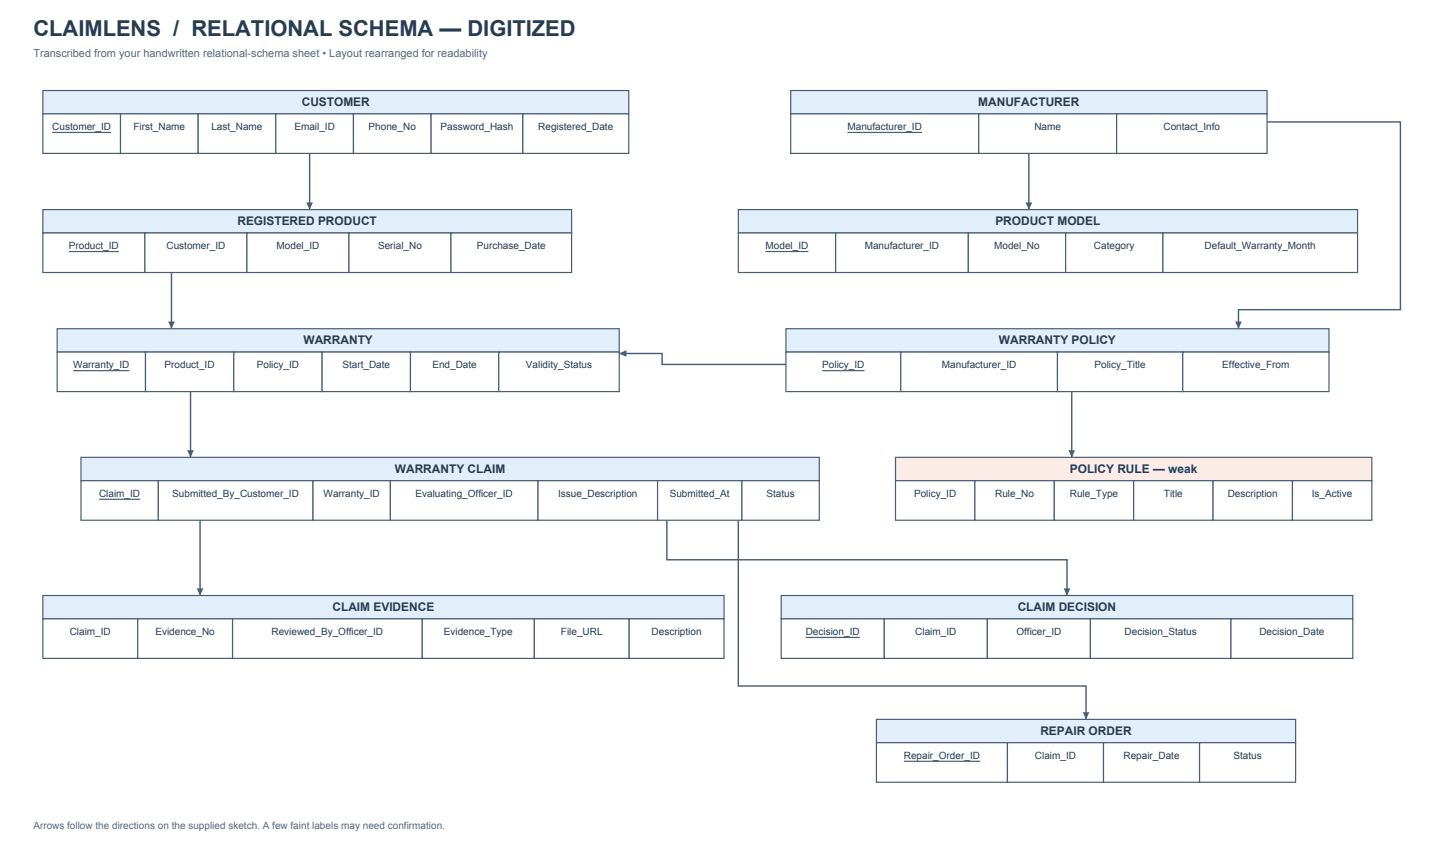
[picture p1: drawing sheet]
<svg xmlns="http://www.w3.org/2000/svg" width="1058mm" height="628mm" viewBox="0 0 1058 628" stroke-linecap="round" stroke-linejoin="round" font-family="sans-serif">
<path d="M229 114v41" fill="none" stroke="#465e76" stroke-width="1.1" stroke-linecap="butt"/>
<path d="M227 150h5l-3 5z" fill="#465e76"/>
<path d="M762 114v41" fill="none" stroke="#465e76" stroke-width="1.1" stroke-linecap="butt"/>
<path d="M760 150h4l-2 5z" fill="#465e76"/>
<path d="M938 90h99v139h-120v14" fill="none" stroke="#465e76" stroke-width="1.1" stroke-linecap="butt"/>
<path d="M915 238h5l-3 5z" fill="#465e76"/>
<path d="M127 202v41" fill="none" stroke="#465e76" stroke-width="1.1" stroke-linecap="butt"/>
<path d="M125 238h4l-2 5z" fill="#465e76"/>
<path d="M459 262h31v8h92" fill="none" stroke="#465e76" stroke-width="1.1" stroke-linecap="butt"/>
<path d="M459 262l5-3v5z" fill="#465e76"/>
<path d="M794 290v49" fill="none" stroke="#465e76" stroke-width="1.1" stroke-linecap="butt"/>
<path d="M791 333h5l-2 6z" fill="#465e76"/>
<path d="M141 290v49" fill="none" stroke="#465e76" stroke-width="1.1" stroke-linecap="butt"/>
<path d="M139 333h5l-3 6z" fill="#465e76"/>
<path d="M148 385v56" fill="none" stroke="#465e76" stroke-width="1.1" stroke-linecap="butt"/>
<path d="M146 436h5l-3 5z" fill="#465e76"/>
<path d="M494 385v30h296v26" fill="none" stroke="#465e76" stroke-width="1.1" stroke-linecap="butt"/>
<path d="M788 436h5l-3 5z" fill="#465e76"/>
<path d="M547 385v123h257v25" fill="none" stroke="#465e76" stroke-width="1.1" stroke-linecap="butt"/>
<path d="M802 527h5l-3 6z" fill="#465e76"/>
<path d="M32 67h434v17h-434z" fill-rule="evenodd" fill="#e2effb" stroke="#465e76" stroke-width=".88" stroke-linecap="butt"/>
<path d="M32 84h57v30h-57z" fill-rule="evenodd" fill="#fff" stroke="#465e76" stroke-width=".88" stroke-linecap="butt"/>
<path d="M39 98h43" fill="none" stroke="#465e76" stroke-width=".88" stroke-linecap="butt"/>
<g fill="#fff" stroke="#465e76" stroke-width=".88" stroke-linecap="butt">
<path d="M89 84h58v30h-58z" fill-rule="evenodd"/>
<path d="M147 84h57v30h-57z" fill-rule="evenodd"/>
<path d="M204 84h58v30h-58z" fill-rule="evenodd"/>
<path d="M262 84h57v30h-57z" fill-rule="evenodd"/>
<path d="M319 84h68v30h-68z" fill-rule="evenodd"/>
<path d="M387 84h79v30h-79z" fill-rule="evenodd"/>
</g>
<path d="M586 67h352v17h-352z" fill-rule="evenodd" fill="#e2effb" stroke="#465e76" stroke-width=".88" stroke-linecap="butt"/>
<path d="M586 84h139v30h-139z" fill-rule="evenodd" fill="#fff" stroke="#465e76" stroke-width=".88" stroke-linecap="butt"/>
<path d="M628 98h55" fill="none" stroke="#465e76" stroke-width=".88" stroke-linecap="butt"/>
<g fill="#fff" stroke="#465e76" stroke-width=".88" stroke-linecap="butt">
<path d="M725 84h102v30h-102z" fill-rule="evenodd"/>
<path d="M827 84h111v30h-111z" fill-rule="evenodd"/>
</g>
<path d="M32 155h391v18h-391z" fill-rule="evenodd" fill="#e2effb" stroke="#465e76" stroke-width=".88" stroke-linecap="butt"/>
<path d="M32 173h75v29h-75z" fill-rule="evenodd" fill="#fff" stroke="#465e76" stroke-width=".88" stroke-linecap="butt"/>
<path d="M51 186h37" fill="none" stroke="#465e76" stroke-width=".88" stroke-linecap="butt"/>
<g fill="#fff" stroke="#465e76" stroke-width=".88" stroke-linecap="butt">
<path d="M107 173h76v29h-76z" fill-rule="evenodd"/>
<path d="M183 173h75v29h-75z" fill-rule="evenodd"/>
<path d="M258 173h76v29h-76z" fill-rule="evenodd"/>
<path d="M334 173h89v29h-89z" fill-rule="evenodd"/>
</g>
<path d="M547 155h458v18h-458z" fill-rule="evenodd" fill="#e2effb" stroke="#465e76" stroke-width=".88" stroke-linecap="butt"/>
<path d="M547 173h72v29h-72z" fill-rule="evenodd" fill="#fff" stroke="#465e76" stroke-width=".88" stroke-linecap="butt"/>
<path d="M567 186h32" fill="none" stroke="#465e76" stroke-width=".88" stroke-linecap="butt"/>
<g fill="#fff" stroke="#465e76" stroke-width=".88" stroke-linecap="butt">
<path d="M619 173h98v29h-98z" fill-rule="evenodd"/>
<path d="M717 173h72v29h-72z" fill-rule="evenodd"/>
<path d="M789 173h72v29h-72z" fill-rule="evenodd"/>
<path d="M861 173h144v29h-144z" fill-rule="evenodd"/>
</g>
<path d="M42 243h417v18h-417z" fill-rule="evenodd" fill="#e2effb" stroke="#465e76" stroke-width=".88" stroke-linecap="butt"/>
<path d="M42 261h66v29h-66z" fill-rule="evenodd" fill="#fff" stroke="#465e76" stroke-width=".88" stroke-linecap="butt"/>
<path d="M54 274h42" fill="none" stroke="#465e76" stroke-width=".88" stroke-linecap="butt"/>
<g fill="#fff" stroke="#465e76" stroke-width=".88" stroke-linecap="butt">
<path d="M108 261h65v29h-65z" fill-rule="evenodd"/>
<path d="M173 261h66v29h-66z" fill-rule="evenodd"/>
<path d="M239 261h65v29h-65z" fill-rule="evenodd"/>
<path d="M304 261h65v29h-65z" fill-rule="evenodd"/>
<path d="M369 261h90v29h-90z" fill-rule="evenodd"/>
</g>
<path d="M582 243h402v18h-402z" fill-rule="evenodd" fill="#e2effb" stroke="#465e76" stroke-width=".88" stroke-linecap="butt"/>
<path d="M582 261h85v29h-85z" fill-rule="evenodd" fill="#fff" stroke="#465e76" stroke-width=".88" stroke-linecap="butt"/>
<path d="M609 274h31" fill="none" stroke="#465e76" stroke-width=".88" stroke-linecap="butt"/>
<g fill="#fff" stroke="#465e76" stroke-width=".88" stroke-linecap="butt">
<path d="M667 261h116v29h-116z" fill-rule="evenodd"/>
<path d="M783 261h93v29h-93z" fill-rule="evenodd"/>
<path d="M876 261h108v29h-108z" fill-rule="evenodd"/>
</g>
<path d="M60 339h547v17h-547z" fill-rule="evenodd" fill="#e2effb" stroke="#465e76" stroke-width=".88" stroke-linecap="butt"/>
<path d="M60 356h57v29h-57z" fill-rule="evenodd" fill="#fff" stroke="#465e76" stroke-width=".88" stroke-linecap="butt"/>
<path d="M73 370h31" fill="none" stroke="#465e76" stroke-width=".88" stroke-linecap="butt"/>
<g fill="#fff" stroke="#465e76" stroke-width=".88" stroke-linecap="butt">
<path d="M117 356h115v29h-115z" fill-rule="evenodd"/>
<path d="M232 356h57v29h-57z" fill-rule="evenodd"/>
<path d="M289 356h109v29h-109z" fill-rule="evenodd"/>
<path d="M398 356h89v29h-89z" fill-rule="evenodd"/>
<path d="M487 356h62v29h-62z" fill-rule="evenodd"/>
<path d="M549 356h58v29h-58z" fill-rule="evenodd"/>
</g>
<path d="M663 339h353v17h-353z" fill-rule="evenodd" fill="#fbece8" stroke="#465e76" stroke-width=".88" stroke-linecap="butt"/>
<g fill="#fff" stroke="#465e76" stroke-width=".88" stroke-linecap="butt">
<path d="M663 356h59v29h-59z" fill-rule="evenodd"/>
<path d="M722 356h59v29h-59z" fill-rule="evenodd"/>
<path d="M781 356h59v29h-59z" fill-rule="evenodd"/>
<path d="M840 356h58v29h-58z" fill-rule="evenodd"/>
<path d="M898 356h59v29h-59z" fill-rule="evenodd"/>
<path d="M957 356h59v29h-59z" fill-rule="evenodd"/>
</g>
<path d="M32 441h504v17h-504z" fill-rule="evenodd" fill="#e2effb" stroke="#465e76" stroke-width=".88" stroke-linecap="butt"/>
<g fill="#fff" stroke="#465e76" stroke-width=".88" stroke-linecap="butt">
<path d="M32 458h70v30h-70z" fill-rule="evenodd"/>
<path d="M102 458h70v30h-70z" fill-rule="evenodd"/>
<path d="M172 458h141v30h-141z" fill-rule="evenodd"/>
<path d="M313 458h83v30h-83z" fill-rule="evenodd"/>
<path d="M396 458h70v30h-70z" fill-rule="evenodd"/>
<path d="M466 458h70v30h-70z" fill-rule="evenodd"/>
</g>
<path d="M579 441h423v17h-423z" fill-rule="evenodd" fill="#e2effb" stroke="#465e76" stroke-width=".88" stroke-linecap="butt"/>
<path d="M579 458h76v30h-76z" fill-rule="evenodd" fill="#fff" stroke="#465e76" stroke-width=".88" stroke-linecap="butt"/>
<path d="M597 472h40" fill="none" stroke="#465e76" stroke-width=".88" stroke-linecap="butt"/>
<g fill="#fff" stroke="#465e76" stroke-width=".88" stroke-linecap="butt">
<path d="M655 458h76v30h-76z" fill-rule="evenodd"/>
<path d="M731 458h77v30h-77z" fill-rule="evenodd"/>
<path d="M808 458h104v30h-104z" fill-rule="evenodd"/>
<path d="M912 458h90v30h-90z" fill-rule="evenodd"/>
</g>
<path d="M649 533h311v17h-311z" fill-rule="evenodd" fill="#e2effb" stroke="#465e76" stroke-width=".88" stroke-linecap="butt"/>
<path d="M649 550h97v29h-97z" fill-rule="evenodd" fill="#fff" stroke="#465e76" stroke-width=".88" stroke-linecap="butt"/>
<path d="M669 564h57" fill="none" stroke="#465e76" stroke-width=".88" stroke-linecap="butt"/>
<g fill="#fff" stroke="#465e76" stroke-width=".88" stroke-linecap="butt">
<path d="M746 550h71v29h-71z" fill-rule="evenodd"/>
<path d="M817 550h71v29h-71z" fill-rule="evenodd"/>
<path d="M888 550h72v29h-72z" fill-rule="evenodd"/>
</g>
<text font-size="16.2" fill="#273b51" x="25" y="26">CLAIMLENS / RELATIONAL SCHEMA — DIGITIZED</text>
<g font-size="8.8" fill="#273b51">
<text x="223" y="79">CUSTOMER</text>
<text x="725" y="79">MANUFACTURER</text>
<text x="176" y="167">REGISTERED PRODUCT</text>
<text x="737" y="167">PRODUCT MODEL</text>
<text x="225" y="255">WARRANTY</text>
<text x="740" y="255">WARRANTY POLICY</text>
<text x="292" y="350">WARRANTY CLAIM</text>
<text x="792" y="350">POLICY RULE — weak</text>
<text x="246" y="453">CLAIM EVIDENCE</text>
<text x="754" y="453">CLAIM DECISION</text>
<text x="771" y="544">REPAIR ORDER</text>
</g>
<text font-size="8.1" fill="#526b81" x="25" y="42">Transcribed from your handwritten relational-schema sheet • Layout rearranged for readability</text>
<g font-size="7.4" fill="#273b51">
<text x="39" y="96">Customer_ID</text>
<text x="99" y="96">First_Name</text>
<text x="157" y="96">Last_Name</text>
<text x="218" y="96">Email_ID</text>
<text x="273" y="96">Phone_No</text>
<text x="326" y="96">Password_Hash</text>
<text x="399" y="96">Registered_Date</text>
<text x="628" y="96">Manufacturer_ID</text>
<text x="766" y="96">Name</text>
<text x="862" y="96">Contact_Info</text>
<text x="51" y="185">Product_ID</text>
<text x="123" y="185">Customer_ID</text>
<text x="205" y="185">Model_ID</text>
<text x="280" y="185">Serial_No</text>
<text x="353" y="185">Purchase_Date</text>
<text x="567" y="185">Model_ID</text>
<text x="640" y="185">Manufacturer_ID</text>
<text x="736" y="185">Model_No</text>
<text x="810" y="185">Category</text>
<text x="892" y="185">Default_Warranty_Month</text>
<text x="54" y="273">Warranty_ID</text>
<text x="122" y="273">Product_ID</text>
<text x="190" y="273">Policy_ID</text>
<text x="254" y="273">Start_Date</text>
<text x="320" y="273">End_Date</text>
<text x="390" y="273">Validity_Status</text>
<text x="609" y="273">Policy_ID</text>
<text x="698" y="273">Manufacturer_ID</text>
<text x="811" y="273">Policy_Title</text>
<text x="905" y="273">Effective_From</text>
<text x="73" y="368">Claim_ID</text>
<text x="128" y="368">Submitted_By_Customer_ID</text>
<text x="240" y="368">Warranty_ID</text>
<text x="308" y="368">Evaluating_Officer_ID</text>
<text x="413" y="368">Issue_Description</text>
<text x="496" y="368">Submitted_At</text>
<text x="568" y="368">Status</text>
<text x="677" y="368">Policy_ID</text>
<text x="737" y="368">Rule_No</text>
<text x="792" y="368">Rule_Type</text>
<text x="862" y="368">Title</text>
<text x="909" y="368">Description</text>
<text x="972" y="368">Is_Active</text>
<text x="52" y="470">Claim_ID</text>
<text x="115" y="470">Evidence_No</text>
<text x="201" y="470">Reviewed_By_Officer_ID</text>
<text x="329" y="470">Evidence_Type</text>
<text x="415" y="470">File_URL</text>
<text x="483" y="470">Description</text>
<text x="597" y="470">Decision_ID</text>
<text x="678" y="470">Claim_ID</text>
<text x="753" y="470">Officer_ID</text>
<text x="833" y="470">Decision_Status</text>
<text x="933" y="470">Decision_Date</text>
<text x="669" y="562">Repair_Order_ID</text>
<text x="766" y="562">Claim_ID</text>
<text x="832" y="562">Repair_Date</text>
<text x="913" y="562">Status</text>
</g>
<text font-size="7.4" fill="#526b81" x="25" y="614">Arrows follow the directions on the supplied sketch. A few faint labels may need confirmation.</text>
</svg>
